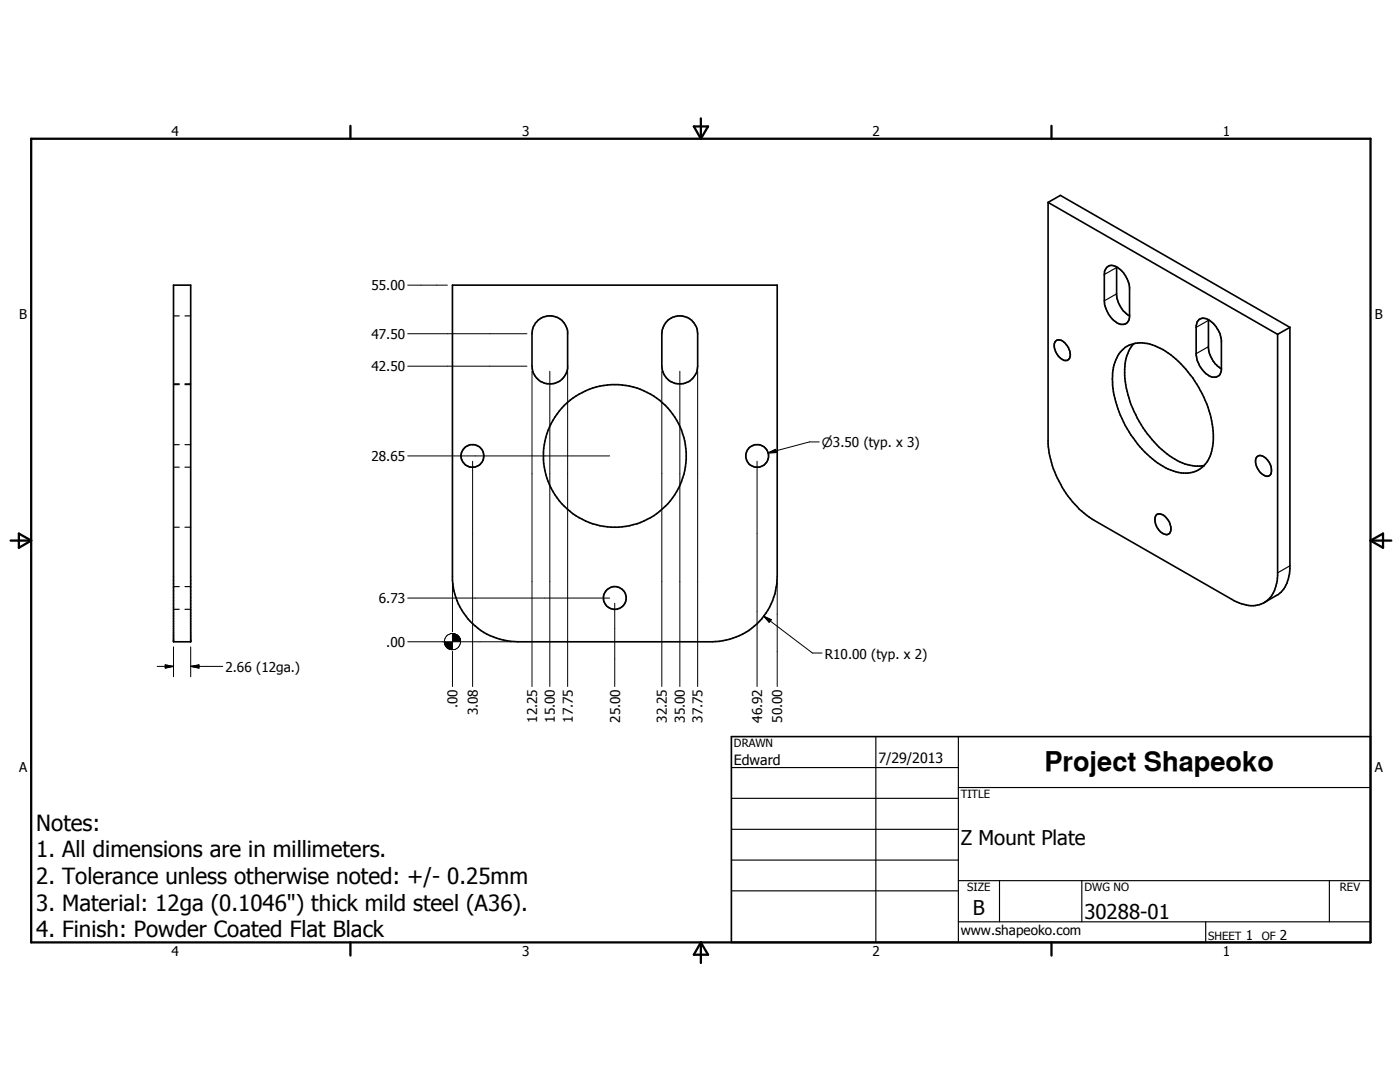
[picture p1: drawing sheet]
<svg xmlns="http://www.w3.org/2000/svg" width="279mm" height="216mm" viewBox="0 0 279 216" stroke-linecap="round" stroke-linejoin="round" font-family="sans-serif">
<g fill="none" stroke="#000" stroke-width=".33">
<path d="M34.6 56.9h3.5v71.2h-3.5zM90.3 56.9h64.8v58.2a13 13 0 0 1-12.9 13h-38.9a13 13 0 0 1-13-12.3zM209.2 40.4v48.2a20.2 20.2 0 0 0 9.1 15.2l27.5 15.8a6.4 6.4 0 0 0 6.7 .5 6.1 6.1 0 0 0 2.5-5.2v-48.2M209.2 40.4l2.4-1.4 45.8 26.3M209.2 40.4l45.8 26.3M220.9 53.3a1.7 1.7 0 0 1 2.3 .2 5.6 5.6 0 0 1 2.2 3.9v5.8a1.53 1.53 0 0 1-1 1.5 1.53 1.53 0 0 1-1.7-.5 5.7 5.7 0 0 1-2.3-4.2v-5.8zM222.8 53.3v5.7a5.6 5.6 0 0 0 2.6 4M107.4 63.9a3.6 3.6 0 0 1 5.9 2.3v7.2a3.6 3.6 0 0 1-3.8 3.2 3.6 3.6 0 0 1-3.3-3.5l.1-7.3 .5-1.3zM133.3 63.9a3.6 3.6 0 0 1 3.8-.6 3.6 3.6 0 0 1 2.1 3.3v6.5a3.6 3.6 0 0 1-3.5 3.5 3.6 3.6 0 0 1-3.6-3.5v-6.5a4 4 0 0 1 1.2-2.7zM210.6 68.2a1.4 1.4 0 0 1 2.2 .5 2.58 2.58 0 0 1 .6 2.9l-.3 .2a1.67 1.67 0 0 1-1.9-.8 2.68 2.68 0 0 1-.6-2.8zM223.6 70.2a6 6 0 0 1 7.4-.9 20.1 20.1 0 0 1 8.6 8.6 17.1 17.1 0 0 1 2.1 12.6 5.4 5.4 0 0 1-7.5 3.5 17.2 17.2 0 0 1-8.5-7.2 20.4 20.4 0 0 1-3.7-11.8 8.1 8.1 0 0 1 1.6-4.8zM226.3 68.5a8.3 8.3 0 0 0-1.8 6.4 22.1 22.1 0 0 0 10.4 17 8.2 8.2 0 0 0 5.4 1"/>
<path d="M239.2 63.8a2.09 2.09 0 0 1 2.8 .6 6.3 6.3 0 0 1 1.8 3.5v5.9a1.56 1.56 0 0 1-1.1 1.4 1.56 1.56 0 0 1-1.7-.4 5.5 5.5 0 0 1-2.3-3.9v-5.9l.2-.8zM241.2 63.8v5.7a5.3 5.3 0 0 0 2.6 4.1M257.4 65.3v48.2a6.4 6.4 0 0 1-2.3 5.2l-2.8 1.5M257.4 65.3l-2.4 1.4M250.8 91.2a1.16 1.16 0 0 1 1.8 .2 2.89 2.89 0 0 1 .8 3.4l-.1 .1a1.56 1.56 0 0 1-1.9-.8 2.68 2.68 0 0 1-.6-2.9zM230.7 102.9a1.36 1.36 0 0 1 2 .4 2.69 2.69 0 0 1 .7 3.2 1.72 1.72 0 0 1-2.3-1 2.76 2.76 0 0 1-.4-2.6zM146 147h127.5v41h-127.5z"/>
<circle cx="94.3" cy="91" r="2.26"/>
<circle cx="122.7" cy="91" r="14.2"/>
<circle cx="151.1" cy="91" r="2.26"/>
<circle cx="122.7" cy="119.3" r="2.27"/>
</g>
<g fill="none" stroke="#000" stroke-width=".23">
<path d="M222.8 53.4l-2.4 1.4M222.8 58.6l-2.4 1.4M34.6 76.8h1.2M34.6 63h1.2M34.6 76.6h1.2M36.9 76.8h1.2M36.9 63h1.2M36.9 76.6h1.2M241.2 69.2l-2.5 1.4M241.2 63.9l-2.5 1.4M34.6 88.7h1.2M34.6 93.2h1.2"/>
<path d="M36.9 88.7h1.2M36.9 93.2h1.2M34.6 105.2h1.2M34.6 117.1h1.2M36.9 105.2h1.2M36.9 117.1h1.2M257.4 112.9l-2.4 1.4M34.6 121.6h1.2M36.9 121.6h1.2M146 153.2h45.3M146 159.3h45.3M174.8 147v41"/>
<path d="M191.3 157.1h82.2M191.3 147v41M146 165.5h45.3M146 171.6h45.3M146 177.8h45.3M191.3 175.7h82.2M199.5 175.7v8.2M215.9 175.7v8.2M265.3 175.7v8.2M191.3 183.9h82.2M240.6 183.9v4.1"/>
</g>
<g fill="none" stroke="#000" stroke-width=".46">
<path d="M6.2 27.7h267.3v160.3h-267.3zM69.9 25.1v2.6M138.5 25.2h2.8l-1.4 2.5zM139.9 23.6v4.1M209.8 25.1v2.6M2.1 107.9h4.1M3.8 106.5l2.4 1.4-2.4 1.4zM273.5 107.9h4.2M273.5 107.9l2.5-1.4v2.8zM69.9 188v2.7M139.9 188v4.2M139.9 188l1.4 2.5h-2.8z"/>
<path d="M209.8 188v2.7"/>
</g>
<g fill="none" stroke="#000" stroke-width=".2">
<path d="M81.4 56.9h7.9M81.4 73.1h23.8M81.4 66.6h23.8M106.2 74.1v62.9M109.7 74.1v62.9M113.3 74.1v62.9M132.1 74.1v62.9M135.7 74.1v62.9M139.2 74.1v62.9M81.4 91h40.3M94.3 92v45M151.1 92v45"/>
<path d="M153.3 90.4l1.5-.7 .1 .6zM163.5 88.2h-2l-8.2 2.2M81.4 119.3h40.3M90.3 116.1v10M155.1 116.1v20.9M31.4 133h3.2M33 132.7l1.6 .3-1.6 .3zM34.6 129.1v5.9M38.1 133l1.6-.3v.6zM38.1 133h6.3M38.1 129.1v5.9M81.4 128.1h7.4"/>
<path d="M88.7 128.1l.1 .4zM88.7 128.1l.1 .6zM88.7 128.1l.2 .8zM88.7 128.1l.4 1zM88.7 128.1l.5 1.1zM88.7 128.1l.7 1.3zM88.7 128.1l.9 1.4-.2-.1zM88.7 128.1l1.1 1.5-.2-.1zM88.7 128.1l1.4 1.5h-.3zM88.7 128.1l1.6 1.5h-.2zM88.7 128.1h1.6v1.5zM90.3 126.4h.3l1.3 1.7z"/>
<path d="M90.3 126.4l1.6 1.7h-1.6zM90.3 130v7M90.6 126.4l.2 .1 1.1 1.6zM90.8 126.5l.2 .1 .9 1.5zM91 126.6l.2 .1 .7 1.4zM91.2 126.7l.7 1.4zM91.4 126.8l.1 .2 .4 1.1zM91.5 127l.4 1.1zM91.7 127.2l.2 .9zM91.8 127.3l.1 .8zM91.9 127.6v.5zM91.9 128.1h10.3"/>
<path d="M122.7 120.4v16.6M152.4 123l1.5 .7-.4 .5zM152.4 123l9.7 7.3h1.9"/>
<circle cx="90.3" cy="128" r="1.63"/>
</g>
<g fill="#000">
<path d="M153.3 90.4l1.5-.7 .1 .6zM33 132.7l1.6 .3-1.6 .3zM38.1 133l1.6-.3v.6zM88.7 128.1l.1 .4zM88.7 128.1l.1 .6zM88.7 128.1l.2 .8zM88.7 128.1l.4 1zM88.7 128.1l.5 1.1zM88.7 128.1l.7 1.3zM88.7 128.1l.9 1.4-.2-.1zM88.7 128.1l1.1 1.5-.2-.1zM88.7 128.1l1.4 1.5h-.3z"/>
<path d="M88.7 128.1l1.6 1.5h-.2zM90.3 126.4l1.6 1.7h-1.6zM88.7 128.1h1.6v1.5zM91.9 127.6v.5zM91.8 127.3l.1 .8zM91.7 127.2l.2 .9zM91.5 127l.4 1.1zM91.4 126.8l.1 .2 .4 1.1zM91.2 126.7l.7 1.4zM91 126.6l.2 .1 .7 1.4zM90.8 126.5l.2 .1 .9 1.5zM90.6 126.4l.2 .1 1.1 1.6z"/>
<path d="M90.3 126.4h.3l1.3 1.7zM152.4 123l1.5 .7-.4 .5z"/>
</g>
<text font-size="5.4" x="208.4" y="153.8">Project Shapeoko</text>
<g font-size="4.4">
<text x="7.2" y="165.8">Notes:</text>
<text x="7.2" y="171.1">1. All dimensions are in millimeters.</text>
<text x="7.2" y="176.4">2. Tolerance unless otherwise noted: +/- 0.25mm</text>
<text x="7.2" y="181.7">3. Material: 12ga (0.1046&quot;) thick mild steel (A36).</text>
<text x="7.2" y="187">4. Finish: Powder Coated Flat Black</text>
</g>
<g font-size="4.1">
<text x="191.7" y="168.7">Z Mount Plate</text>
<text x="194.2" y="182.5">B</text>
<text x="216.4" y="183.4">30288-01</text>
</g>
<g font-size="2.8">
<text x="146.5" y="152.6">Edward</text>
<text x="175.3" y="152.2">7/29/2013</text>
</g>
<g font-size="2.7">
<text x="34.2" y="27.1">4</text>
<text x="104.2" y="27.1">3</text>
<text x="174.1" y="27.1">2</text>
<text x="244.1" y="27.1">1</text>
<text x="74.1" y="57.9">55.00</text>
<text x="3.8" y="63.7">B</text>
<text x="274.4" y="63.7">B</text>
<text x="74.1" y="67.6">47.50</text>
<text x="74.1" y="74.1">42.50</text>
<text x="74.1" y="92">28.65</text>
<text x="75.6" y="120.3">6.73</text>
<text x="77.1" y="129">.00</text>
<text x="164.6" y="131.4">R10.00 (typ. x 2)</text>
<text x="45" y="134">2.66 (12ga.)</text>
<text x="91.3" y="141.3" transform="rotate(-90 91.3 141.3)">.00</text>
<text x="95.3" y="142.7" transform="rotate(-90 95.3 142.7)">3.08</text>
<text x="107.2" y="144.3" transform="rotate(-90 107.2 144.3)">12.25</text>
<text x="110.7" y="144.3" transform="rotate(-90 110.7 144.3)">15.00</text>
<text x="114.3" y="144.3" transform="rotate(-90 114.3 144.3)">17.75</text>
<text x="123.7" y="144.3" transform="rotate(-90 123.7 144.3)">25.00</text>
<text x="133.1" y="144.3" transform="rotate(-90 133.1 144.3)">32.25</text>
<text x="136.7" y="144.3" transform="rotate(-90 136.7 144.3)">35.00</text>
<text x="140.2" y="144.3" transform="rotate(-90 140.2 144.3)">37.75</text>
<text x="152.1" y="144.3" transform="rotate(-90 152.1 144.3)">46.92</text>
<text x="156.1" y="144.3" transform="rotate(-90 156.1 144.3)">50.00</text>
<text x="3.8" y="154.1">A</text>
<text x="274.4" y="154.1">A</text>
<text x="34.2" y="190.7">4</text>
<text x="104.2" y="190.7">3</text>
<text x="174.1" y="190.7">2</text>
<text x="191.7" y="186.5">www.shapeoko.com</text>
<text x="244.1" y="190.7">1</text>
<text x="248.6" y="187.5">1</text>
<text x="255.4" y="187.5">2</text>
</g>
<text font-size="2.6" x="164" y="89.2">⌀3.50 (typ. x 3)</text>
<g font-size="2.3">
<text x="146.5" y="149.1">DRAWN</text>
<text x="191.7" y="159.3">TITLE</text>
<text x="193" y="177.9">SIZE</text>
<text x="216.4" y="177.9">DWG NO</text>
<text x="267.4" y="177.9">REV</text>
<text x="241.1" y="187.5">SHEET</text>
<text x="251.8" y="187.5">OF</text>
</g>
</svg>
